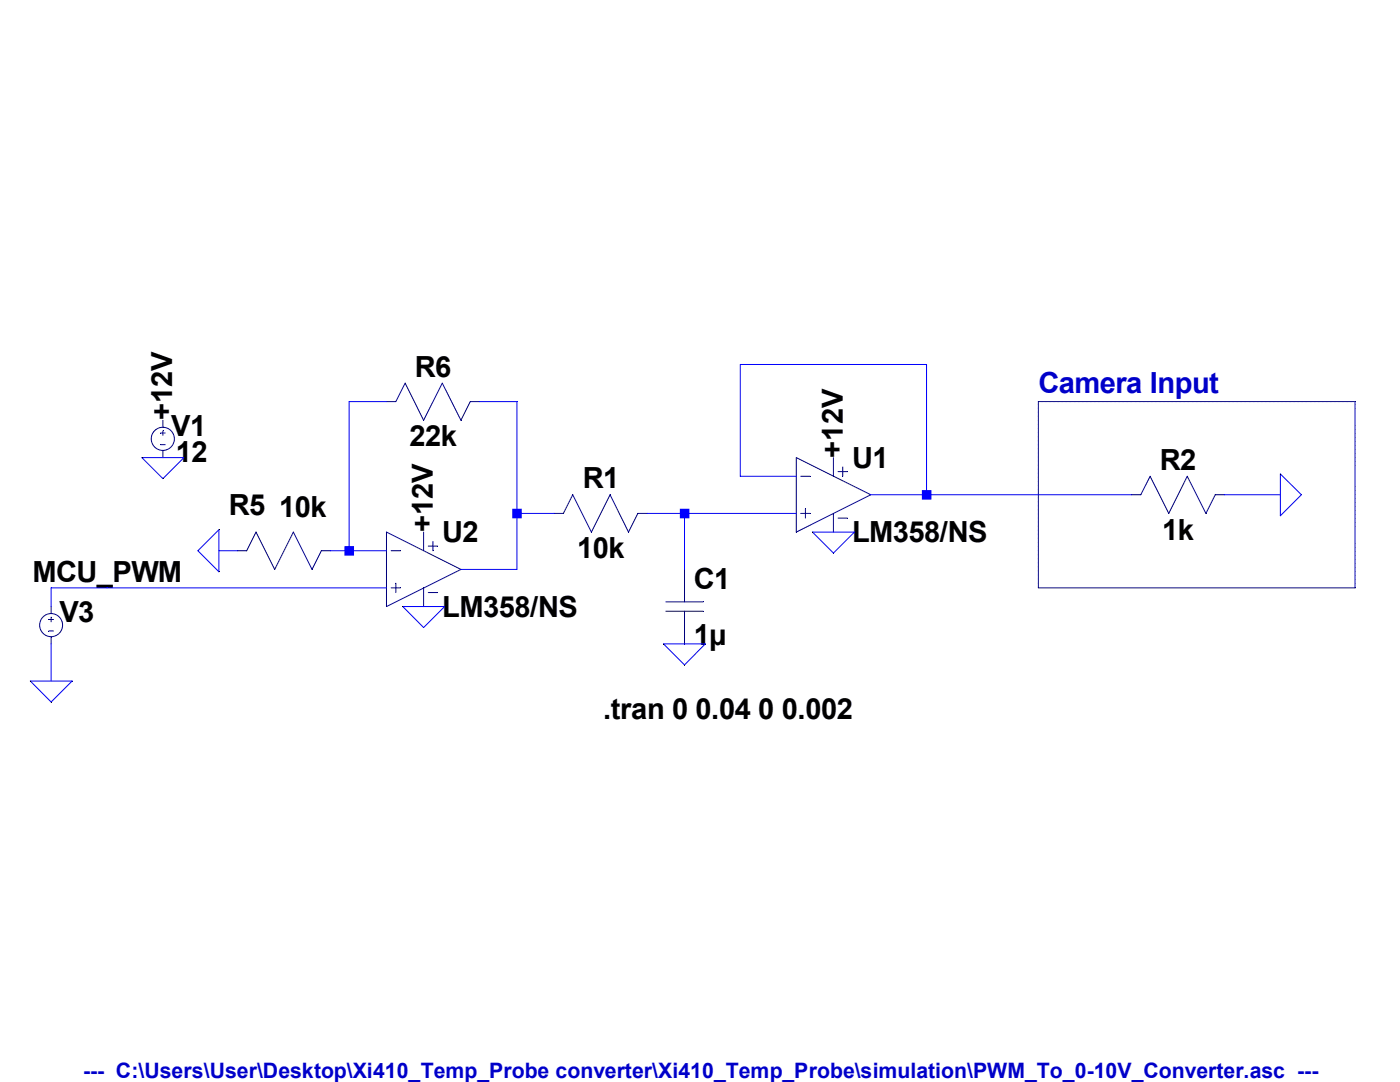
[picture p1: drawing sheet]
<svg xmlns="http://www.w3.org/2000/svg" width="279mm" height="216mm" viewBox="0 0 279 216" stroke-linecap="round" stroke-linejoin="round" font-family="sans-serif">
<path d="M207.2 117.3h63.2" fill="none" stroke="#00007f" stroke-width=".2"/>
<path d="M207.2 80.1v37.2" fill="none" stroke="#00007f" stroke-width=".2"/>
<path d="M207.2 80.1h63.2" fill="none" stroke="#00007f" stroke-width=".2"/>
<path d="M270.4 80.1v37.2" fill="none" stroke="#00007f" stroke-width=".2"/>
<path d="M32.5 83.9v1.4" fill="none" stroke="#00007f" stroke-width=".2"/>
<path d="M32.5 89.9v1.4" fill="none" stroke="#00007f" stroke-width=".2"/>
<path d="M32 86.4h1" fill="none" stroke="#00007f" stroke-width=".2"/>
<path d="M32.5 86v.9" fill="none" stroke="#00007f" stroke-width=".2"/>
<path d="M32 88.7h1" fill="none" stroke="#00007f" stroke-width=".2"/>
<g fill="none" stroke="#00007f" stroke-width=".2">
<path d="M110.6 102.4h1.8"/>
<circle cx="32.5" cy="87.6" r="2.31"/>
</g>
<path d="M114.3 98.7l-1.9 3.7" fill="none" stroke="#00007f" stroke-width=".2"/>
<path d="M114.3 98.7l3.7 7.5" fill="none" stroke="#00007f" stroke-width=".2"/>
<path d="M121.8 98.7l-3.8 7.5" fill="none" stroke="#00007f" stroke-width=".2"/>
<path d="M121.8 98.7l3.6 7.5" fill="none" stroke="#00007f" stroke-width=".2"/>
<path d="M127.3 102.4h1.9" fill="none" stroke="#00007f" stroke-width=".2"/>
<path d="M127.3 102.4l-1.9 3.8" fill="none" stroke="#00007f" stroke-width=".2"/>
<path d="M136.6 122v6.5" fill="none" stroke="#00007f" stroke-width=".2"/>
<path d="M136.6 113.6v6.5" fill="none" stroke="#00007f" stroke-width=".2"/>
<path d="M132.9 120.1h7.4" fill="none" stroke="#00007f" stroke-width=".2"/>
<path d="M132.9 122h7.4" fill="none" stroke="#00007f" stroke-width=".2"/>
<path d="M158.9 91.3l14.9 7.4" fill="none" stroke="#00007f" stroke-width=".2"/>
<path d="M173.8 98.7l-14.9 7.5" fill="none" stroke="#00007f" stroke-width=".2"/>
<path d="M158.9 91.3v14.9" fill="none" stroke="#00007f" stroke-width=".2"/>
<path d="M159.8 95h1.9" fill="none" stroke="#00007f" stroke-width=".2"/>
<path d="M159.8 102.4h1.9" fill="none" stroke="#00007f" stroke-width=".2"/>
<path d="M160.7 101.5v1.9" fill="none" stroke="#00007f" stroke-width=".2"/>
<path d="M166.3 91.3v3.7" fill="none" stroke="#00007f" stroke-width=".2"/>
<path d="M166.3 102.4v3.8" fill="none" stroke="#00007f" stroke-width=".2"/>
<path d="M167.3 94.1h1.8" fill="none" stroke="#00007f" stroke-width=".2"/>
<path d="M168.2 93.2v1.8" fill="none" stroke="#00007f" stroke-width=".2"/>
<path d="M167.3 103.4h1.8" fill="none" stroke="#00007f" stroke-width=".2"/>
<path d="M77.1 106.2l14.9 7.4" fill="none" stroke="#00007f" stroke-width=".2"/>
<path d="M92 113.6l-14.9 7.4" fill="none" stroke="#00007f" stroke-width=".2"/>
<path d="M77.1 106.2v14.8" fill="none" stroke="#00007f" stroke-width=".2"/>
<path d="M78.1 109.9h1.8" fill="none" stroke="#00007f" stroke-width=".2"/>
<path d="M78.1 117.3h1.8" fill="none" stroke="#00007f" stroke-width=".2"/>
<path d="M79 116.4v1.8" fill="none" stroke="#00007f" stroke-width=".2"/>
<path d="M84.5 106.2v3.7" fill="none" stroke="#00007f" stroke-width=".2"/>
<path d="M84.5 117.3v3.7" fill="none" stroke="#00007f" stroke-width=".2"/>
<path d="M85.5 109h1.8" fill="none" stroke="#00007f" stroke-width=".2"/>
<path d="M86.4 108v1.9" fill="none" stroke="#00007f" stroke-width=".2"/>
<path d="M85.5 118.2h1.8" fill="none" stroke="#00007f" stroke-width=".2"/>
<path d="M10.2 121v1.4" fill="none" stroke="#00007f" stroke-width=".2"/>
<path d="M10.2 127.1v1.4" fill="none" stroke="#00007f" stroke-width=".2"/>
<path d="M9.7 123.6h1" fill="none" stroke="#00007f" stroke-width=".2"/>
<path d="M10.2 123.1v1" fill="none" stroke="#00007f" stroke-width=".2"/>
<path d="M9.7 125.9h1" fill="none" stroke="#00007f" stroke-width=".2"/>
<g fill="none" stroke="#00007f" stroke-width=".2">
<path d="M47.4 109.9h1.8"/>
<circle cx="10.2" cy="124.7" r="2.3"/>
</g>
<path d="M51.1 106.2l-1.9 3.7" fill="none" stroke="#00007f" stroke-width=".2"/>
<path d="M51.1 106.2l3.7 7.4" fill="none" stroke="#00007f" stroke-width=".2"/>
<path d="M58.5 106.2l-3.7 7.4" fill="none" stroke="#00007f" stroke-width=".2"/>
<path d="M58.5 106.2l3.8 7.4" fill="none" stroke="#00007f" stroke-width=".2"/>
<path d="M64.1 109.9h1.9" fill="none" stroke="#00007f" stroke-width=".2"/>
<path d="M64.1 109.9l-1.8 3.7" fill="none" stroke="#00007f" stroke-width=".2"/>
<path d="M93.9 80.1h1.8" fill="none" stroke="#00007f" stroke-width=".2"/>
<path d="M93.9 80.1l-1.9 3.8" fill="none" stroke="#00007f" stroke-width=".2"/>
<path d="M88.3 76.5l3.7 7.4" fill="none" stroke="#00007f" stroke-width=".2"/>
<path d="M88.3 76.5l-3.8 7.4" fill="none" stroke="#00007f" stroke-width=".2"/>
<path d="M80.9 76.5l3.6 7.4" fill="none" stroke="#00007f" stroke-width=".2"/>
<path d="M77.1 80.1h1.9" fill="none" stroke="#00007f" stroke-width=".2"/>
<path d="M80.9 76.5l-1.9 3.6" fill="none" stroke="#00007f" stroke-width=".2"/>
<path d="M225.8 98.7h1.9" fill="none" stroke="#00007f" stroke-width=".2"/>
<path d="M229.5 95l-1.8 3.7" fill="none" stroke="#00007f" stroke-width=".2"/>
<path d="M229.5 95l3.8 7.4" fill="none" stroke="#00007f" stroke-width=".2"/>
<path d="M236.9 95l-3.6 7.4" fill="none" stroke="#00007f" stroke-width=".2"/>
<path d="M236.9 95l3.8 7.4" fill="none" stroke="#00007f" stroke-width=".2"/>
<path d="M242.5 98.7h1.9" fill="none" stroke="#00007f" stroke-width=".2"/>
<path d="M242.5 98.7l-1.8 3.7" fill="none" stroke="#00007f" stroke-width=".2"/>
<path d="M147.7 72.7h37.2M28.3 91.3h8.4l-4.2 4.2zM255.5 94.6l4.2 4.1-4.2 4.2zM43.7 105.7v8.4l-4.2-4.2zM162.1 106.2h8.4l-4.2 4.2zM6.1 135.9h8.3l-4.2 4.2zM80.4 121h8.3l-4.2 4.2zM132.4 128.5h8.4l-4.2 4.2z" fill="none" stroke="#00f" stroke-width=".2"/>
<path d="M69.7 80.1h7.4" fill="none" stroke="#00f" stroke-width=".2"/>
<path d="M95.7 80.1h7.5" fill="none" stroke="#00f" stroke-width=".2"/>
<path d="M147.7 72.7v22.3" fill="none" stroke="#00f" stroke-width=".2"/>
<path d="M147.7 95h11.2" fill="none" stroke="#00f" stroke-width=".2"/>
<path d="M184.9 72.7v26" fill="none" stroke="#00f" stroke-width=".2"/>
<path d="M173.8 98.7h11.1" fill="none" stroke="#00f" stroke-width=".2"/>
<path d="M184.9 98.7h40.9" fill="none" stroke="#00f" stroke-width=".2"/>
<path d="M244.4 98.7h11.1" fill="none" stroke="#00f" stroke-width=".2"/>
<path d="M103.2 80.1v22.3" fill="none" stroke="#00f" stroke-width=".2"/>
<path d="M103.2 102.4h7.4" fill="none" stroke="#00f" stroke-width=".2"/>
<path d="M129.2 102.4h7.4" fill="none" stroke="#00f" stroke-width=".2"/>
<path d="M136.6 102.4h22.3" fill="none" stroke="#00f" stroke-width=".2"/>
<path d="M43.7 109.9h3.7" fill="none" stroke="#00f" stroke-width=".2"/>
<path d="M69.7 80.1v29.8" fill="none" stroke="#00f" stroke-width=".2"/>
<path d="M66 109.9h3.7" fill="none" stroke="#00f" stroke-width=".2"/>
<path d="M69.7 109.9h7.4" fill="none" stroke="#00f" stroke-width=".2"/>
<path d="M103.2 102.4v11.2" fill="none" stroke="#00f" stroke-width=".2"/>
<path d="M92 113.6h11.2" fill="none" stroke="#00f" stroke-width=".2"/>
<path d="M136.6 102.4v11.2" fill="none" stroke="#00f" stroke-width=".2"/>
<path d="M10.2 117.3h11.2" fill="none" stroke="#00f" stroke-width=".2"/>
<path d="M21.4 117.3h55.7" fill="none" stroke="#00f" stroke-width=".2"/>
<path d="M10.2 117.3v3.7" fill="none" stroke="#00f" stroke-width=".2"/>
<path d="M10.2 128.5v7.4" fill="none" stroke="#00f" stroke-width=".2"/>
<path d="M68.7 109h2v1.9h-2zM102.2 101.5h1.9v1.9h-1.9zM135.7 101.5h1.9v1.9h-1.9zM184 97.8h1.9v1.9h-1.9z" fill-rule="evenodd" fill="#00f"/>
<g font-size="5.8">
<text x="82.8" y="75.2">R6</text>
<text x="34.4" y="83.9" transform="rotate(-90 34.4 83.9)">+12V</text>
<text x="34.2" y="87">V1</text>
<text x="81.7" y="89.1">22k</text>
<text x="35.1" y="92.1">12</text>
<text x="168.2" y="91.3" transform="rotate(-90 168.2 91.3)">+12V</text>
<text x="170.1" y="93.3">U1</text>
<text x="231.5" y="93.8">R2</text>
<text x="116.3" y="97.5">R1</text>
<text x="45.6" y="102.8">R5</text>
<text x="55.7" y="103.3">10k</text>
<text x="86.4" y="106.2" transform="rotate(-90 86.4 106.2)">+12V</text>
<text x="231.9" y="107.7">1k</text>
<text x="88.3" y="108.2">U2</text>
<text x="115.2" y="111.4">10k</text>
<text x="170.1" y="108.2">LM358/NS</text>
<text x="6.5" y="116">MCU_PWM</text>
<text x="138.5" y="117.4">C1</text>
<text x="11.9" y="124.2">V3</text>
<text x="88.3" y="123">LM358/NS</text>
<text x="138.5" y="128.6">1µ</text>
<text x="120.4" y="143.5">.tran 0 0.04 0 0.002</text>
</g>
<text font-size="5.8" fill="#0000c8" x="207.2" y="78.4">Camera Input</text>
<text font-size="4.2" fill="#0000c8" x="16.6" y="215.2">--- C:\Users\User\Desktop\Xi410_Temp_Probe converter\Xi410_Temp_Probe\simulation\PWM_To_0-10V_Converter.asc ---</text>
</svg>
